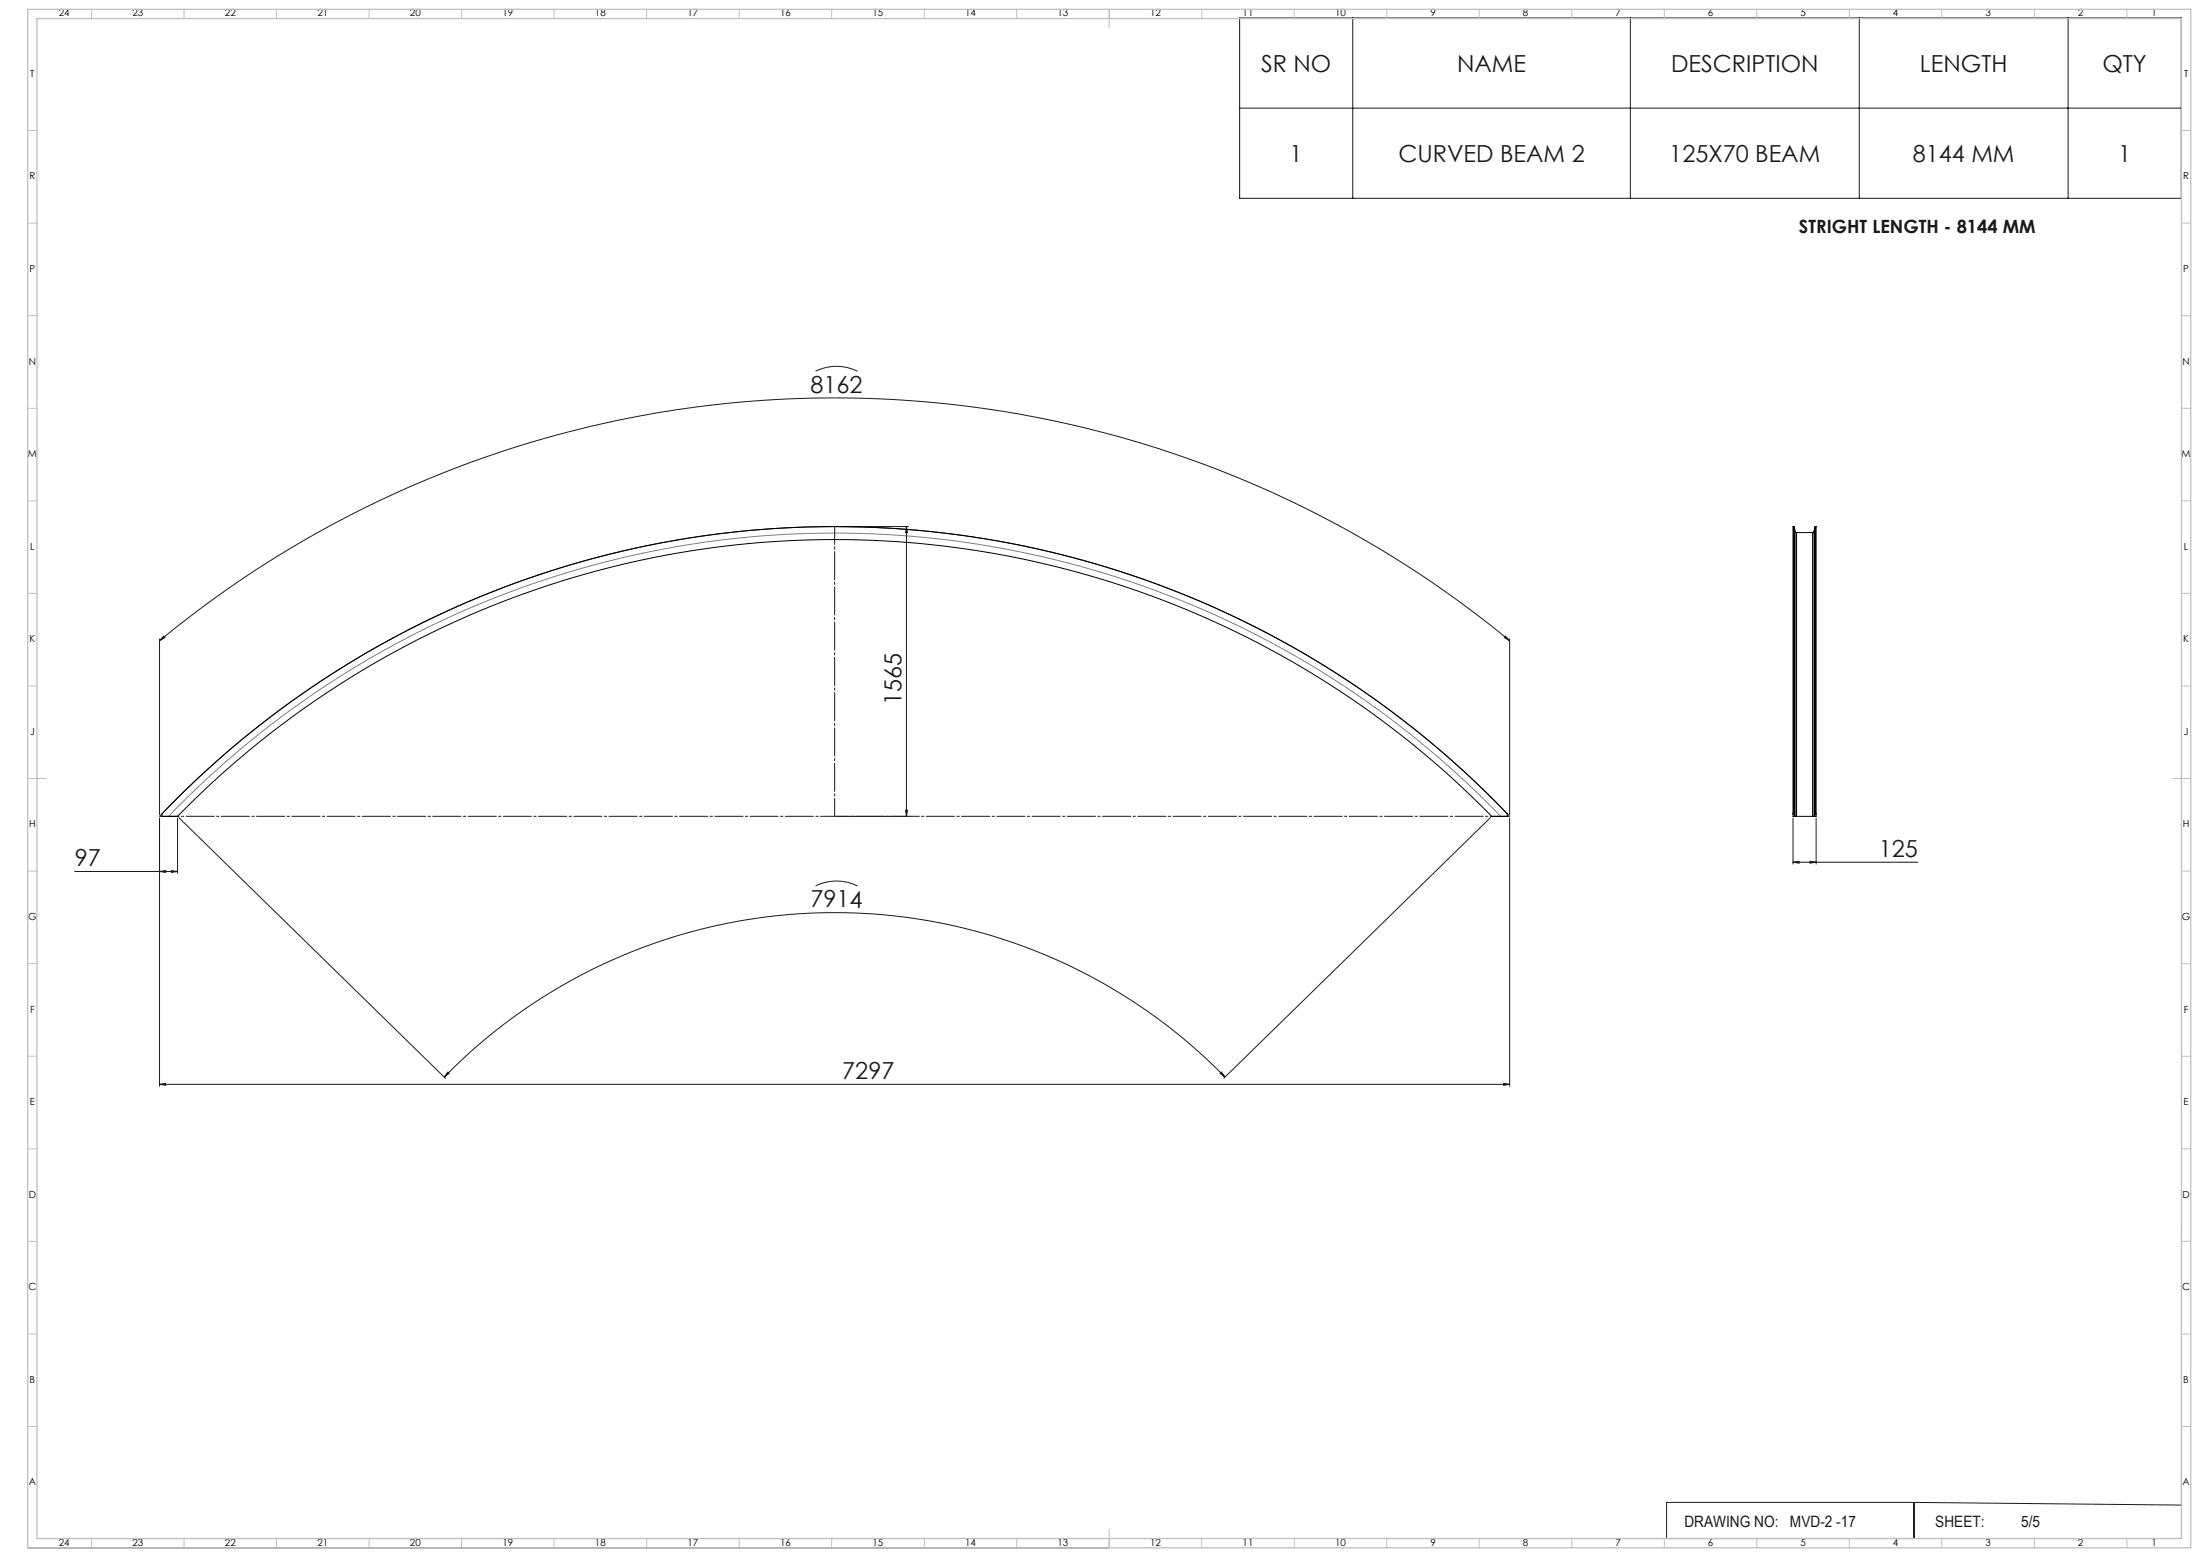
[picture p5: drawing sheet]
<svg xmlns="http://www.w3.org/2000/svg" width="1189mm" height="841mm" viewBox="0 0 1189 841" stroke-linecap="round" stroke-linejoin="round" font-family="sans-serif">
<g fill="none" stroke="#191924" stroke-width=".54">
<path d="M670 10h509v97h-509zM731 10v97M881 10v97M1005 10v97M1118 10v97M670 58h509M441 201a26 26 0 0 1 22 0M452 284h39M490 284v4h-1zM490 284v157M86 346a573 573 0 0 1 730 0M86 345v95"/>
<path d="M88 344h1l-3 2zM814 344l2 2-3-2zM816 345v95M489 438h1v3zM86 442v145M86 441a503 503 0 0 1 730 0M96 442v30M97 442l144 140M452 441h39M805 442l-144 140M816 442v145M969 442v25"/>
<path d="M982 442v25M40 471h56M86 471l4-1v1zM93 470l3 1h-3zM441 479a25 25 0 0 1 23 0M969 466l3-1v1zM969 466h67M978 465l4 1h-4zM242 579l1 1-3 2zM659 580l1-1 2 3zM86 586l4-1v1zM86 586h730"/>
<path d="M240 582a295 295 0 0 1 422 0M813 585l3 1h-3zM1179 662v169h-430M1034 812h-133v19M1034 812v19M1034 812l145 1M15 836h584M20 831h579M648 831h1"/>
</g>
<path d="M91 441a500 500 0 0 1 720 0" fill="none" stroke="#808080" stroke-width=".54"/>
<path d="M86 441h730" fill="none" stroke="#191924" stroke-width=".54" stroke-dasharray="15.2 1.3 1.3 1.3" stroke-dashoffset="4.7"/>
<path d="M451 441v-157" fill="none" stroke="#191924" stroke-width=".54" stroke-dasharray="15.2 1.3 1.3 1.3" stroke-dashoffset="5.6"/>
<g fill="none" stroke="#c0c0c0" stroke-width=".54">
<path d="M49 5v5M99 5v5M149 5v5M199 5v5M249 5v5M299 5v5M349 5v5M399 5v5M449 5v5M499 5v5M549 5v5M599 5v10"/>
<path d="M649 5v5M699 5v5M749 5v5M799 5v5M849 5v5M899 5v5M949 5v5M999 5v5M1049 5v5M1099 5v5M1149 5v5M15 71h5"/>
<path d="M1179 71h5M15 121h5M1179 121h5M15 171h5M1179 171h5M15 221h5M1179 221h5M15 271h5M1179 271h5M15 321h5M1179 321h5M15 371h5"/>
<path d="M1179 371h5M15 421h10M1174 421h10M15 471h5M1179 471h5M15 521h5M1179 521h5M15 571h5M1179 571h5M15 621h5M1179 621h5M15 671h5"/>
<path d="M1179 671h5M15 721h5M1179 721h5M15 771h5M1179 771h5M49 831v5M99 831v5M149 831v5M199 831v5M249 831v5M299 831v5M349 831v5"/>
<path d="M399 831v5M449 831v5M499 831v5M549 831v5M599 826v10M649 831v5M699 831v5M749 831v5M799 831v5M849 831v5M899 831v5M949 831v5"/>
<path d="M999 831v5M1049 831v5M1099 831v5M1149 831v5"/>
</g>
<path d="M15 5h1169v831h-1169zM20 10h1159v821h-1159z" fill="none" stroke="#c0c0c0" stroke-width=".7"/>
<g fill="#191924">
<path d="M814 344l2 2-3-2zM88 344h1l-3 2z"/>
<path d="M93 470l3 1h-3zM86 471l4-1v1z"/>
<path d="M86 586l4-1v1zM813 585l3 1h-3z"/>
<path d="M489 438h1v3zM490 284v4h-1z"/>
<path d="M659 580l1-1 2 3zM242 579l1 1-3 2z"/>
<path d="M969 466l3-1v1zM978 465l4 1h-4z"/>
</g>
<g fill="none" stroke="#000" stroke-width=".54">
<path d="M969 284l1 1M969 284v156M970 285v155M970 285v2M970 287l1 1M970 287v154M971 288v153M971 288h9M980 288v153M980 287v1M980 287v154M981 285v155"/>
<path d="M981 285l-1 2M981 284v1M981 284l1 156M981 284v156M97 430a504 504 0 0 1 718 10v1h-9a497 497 0 0 0-710 0h-8v-1zM969 440h.1M969 440v1h1M969 440h1M981 440h.1M981 440h1M982 440v1h-2M970 440v1"/>
<path d="M970 441h1M971 441h9M980 441h.1M981 440v1"/>
</g>
<g font-size="12.7" fill="#191924">
<text x="682" y="39">SR NO</text>
<text x="787" y="39">NAME</text>
<text x="903" y="39">DESCRIPTION</text>
<text x="1038" y="39">LENGTH</text>
<text x="1136" y="39">QTY</text>
<text x="697" y="87">1</text>
<text x="756" y="87">CURVED BEAM 2</text>
<text x="902" y="87">125X70 BEAM</text>
<text x="1034" y="87">8144 MM</text>
<text x="1145" y="87">1</text>
<text x="438" y="212">8162</text>
<text x="487" y="381" transform="rotate(-90 487 381)">1565</text>
<text x="40" y="468">97</text>
<text x="1015" y="463">125</text>
<text x="438" y="490">7914</text>
<text x="455" y="583">7297</text>
</g>
<text font-size="9.9" fill="#191924" x="972" y="126">STRIGHT LENGTH - 8144 MM</text>
<g font-size="8.5" fill="#191924">
<text x="910" y="825">DRAWING NO:</text>
<text x="967" y="825">MVD-2 -17</text>
<text x="1046" y="825">SHEET:</text>
<text x="1092" y="825">5/5</text>
</g>
<g font-size="5.3">
<text x="32" y="9">24</text>
<text x="72" y="9">23</text>
<text x="122" y="9">22</text>
<text x="172" y="9">21</text>
<text x="222" y="9">20</text>
<text x="272" y="9">19</text>
<text x="322" y="9">18</text>
<text x="372" y="9">17</text>
<text x="422" y="9">16</text>
<text x="472" y="9">15</text>
<text x="522" y="9">14</text>
<text x="572" y="9">13</text>
<text x="622" y="9">12</text>
<text x="672" y="9">11</text>
<text x="722" y="9">10</text>
<text x="773" y="9">9</text>
<text x="823" y="9">8</text>
<text x="873" y="9">7</text>
<text x="923" y="9">6</text>
<text x="973" y="9">5</text>
<text x="1023" y="9">4</text>
<text x="1073" y="9">3</text>
<text x="1123" y="9">2</text>
<text x="1163" y="9">1</text>
<text x="16" y="42">T</text>
<text x="1180" y="42">T</text>
<text x="16" y="97">R</text>
<text x="1180" y="97">R</text>
<text x="16" y="147">P</text>
<text x="1180" y="147">P</text>
<text x="16" y="197">N</text>
<text x="1180" y="197">N</text>
<text x="15" y="247">M</text>
<text x="1179" y="247">M</text>
<text x="16" y="297">L</text>
<text x="1180" y="297">L</text>
<text x="16" y="347">K</text>
<text x="1180" y="347">K</text>
<text x="16" y="397">J</text>
<text x="1180" y="397">J</text>
<text x="16" y="447">H</text>
<text x="1180" y="447">H</text>
<text x="15" y="497">G</text>
<text x="1179" y="497">G</text>
<text x="16" y="547">F</text>
<text x="1180" y="547">F</text>
<text x="16" y="597">E</text>
<text x="1180" y="597">E</text>
<text x="16" y="647">D</text>
<text x="1180" y="647">D</text>
<text x="15" y="697">C</text>
<text x="1179" y="697">C</text>
<text x="16" y="747">B</text>
<text x="1180" y="747">B</text>
<text x="16" y="802">A</text>
<text x="1180" y="802">A</text>
<text x="32" y="835">24</text>
<text x="72" y="835">23</text>
<text x="122" y="835">22</text>
<text x="172" y="835">21</text>
<text x="222" y="835">20</text>
<text x="272" y="835">19</text>
<text x="322" y="835">18</text>
<text x="372" y="835">17</text>
<text x="422" y="835">16</text>
<text x="472" y="835">15</text>
<text x="522" y="835">14</text>
<text x="572" y="835">13</text>
<text x="622" y="835">12</text>
<text x="672" y="835">11</text>
<text x="722" y="835">10</text>
<text x="773" y="835">9</text>
<text x="823" y="835">8</text>
<text x="873" y="835">7</text>
<text x="923" y="835">6</text>
<text x="973" y="835">5</text>
<text x="1023" y="835">4</text>
<text x="1073" y="835">3</text>
<text x="1123" y="835">2</text>
<text x="1163" y="835">1</text>
</g>
</svg>
